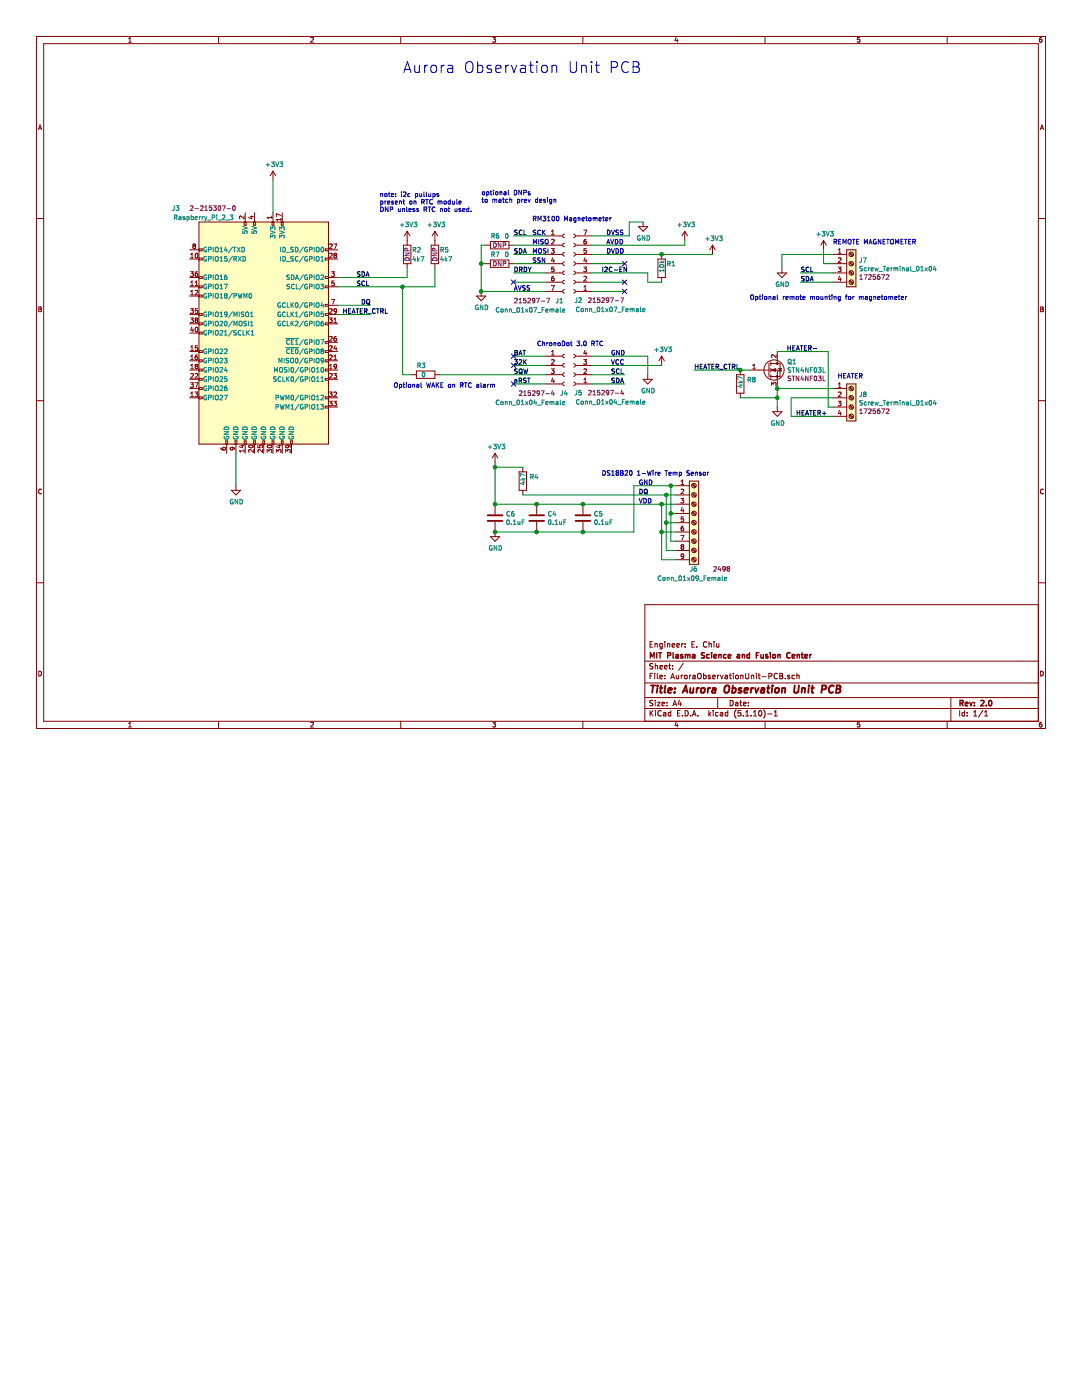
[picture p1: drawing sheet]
EESchema Schematic File Version 4
EELAYER 30 0
EELAYER END
$Descr A4 11693 8268
encoding utf-8
Sheet 1 1
Title "Aurora Observation Unit PCB"
Date ""
Rev "2.0"
Comp "MIT Plasma Science and Fusion Center"
Comment1 "Engineer: E. Chiu"
Comment2 ""
Comment3 ""
Comment4 ""
$EndDescr
$Comp
L Connector:Raspberry_Pi_2_3 J3
U 1 1
P 2850 3600
F 0 "J3" H 1900 4950 50  0000 C CNN
F 1 "Raspberry_Pi_2_3" H 2200 4850 50  0000 C CNN
F 2 "Connector_PinSocket_2.54mm:PinSocket_2x20_P2.54mm_Vertical" H 2850 3600 50  0001 C CNN
F 3 "https://www.raspberrypi.org/documentation/hardware/raspberrypi/schematics/rpi_SCH_3bplus_1p0_reduced.pdf" H 2850 3600 50  0001 C CNN
F 4 "2-215307-0" H 2300 4950 50  0000 C CNN "MPN"
F 5 "TE" H 2850 3600 50  0001 C CNN "Manufacturer"
	1    2850 3600
	1    0    0    -1  
$EndComp
$Comp
L Connector:Conn_01x07_Female J1
U 1 1
P 6100 2850
F 0 "J1" H 6000 2450 50  0000 L CNN
F 1 "Conn_01x07_Female" H 5350 2350 50  0000 L CNN
F 2 "Connector_PinSocket_2.54mm:PinSocket_1x07_P2.54mm_Vertical" H 6100 2850 50  0001 C CNN
F 3 "~" H 6100 2850 50  0001 C CNN
F 4 "215297-7" H 5750 2450 50  0000 C CNN "MPN"
F 5 "TE" H 6100 2850 50  0001 C CNN "Manufacturer"
	1    6100 2850
	1    0    0    -1  
$EndComp
$Comp
L Connector:Conn_01x07_Female J2
U 1 1
P 6200 2850
F 0 "J2" H 6150 3250 50  0000 C CNN
F 1 "Conn_01x07_Female" H 5800 3350 50  0000 C CNN
F 2 "Connector_PinSocket_2.54mm:PinSocket_1x07_P2.54mm_Vertical" H 6200 2850 50  0001 C CNN
F 3 "~" H 6200 2850 50  0001 C CNN
F 4 "215297-7" H 5850 3250 50  0000 C CNN "MPN"
F 5 "TE" H 6200 2850 50  0001 C CNN "Manufacturer"
	1    6200 2850
	-1   0    0    1   
$EndComp
$Comp
L Connector:Conn_01x04_Female J4
U 1 1
P 6100 3950
F 0 "J4" H 6050 3650 50  0000 L CNN
F 1 "Conn_01x04_Female" H 5350 3550 50  0000 L CNN
F 2 "Connector_PinSocket_2.54mm:PinSocket_1x04_P2.54mm_Vertical" H 6100 3950 50  0001 C CNN
F 3 "~" H 6100 3950 50  0001 C CNN
F 4 "215297-4" H 5800 3650 50  0000 C CNN "MPN"
F 5 "TE" H 6100 3950 50  0001 C CNN "Manufacturer"
	1    6100 3950
	1    0    0    -1  
$EndComp
$Comp
L Connector:Conn_01x04_Female J5
U 1 1
P 6200 4050
F 0 "J5" H 6150 4250 50  0000 C CNN
F 1 "Conn_01x04_Female" H 5800 4350 50  0000 C CNN
F 2 "Connector_PinSocket_2.54mm:PinSocket_1x04_P2.54mm_Vertical" H 6200 4050 50  0001 C CNN
F 3 "~" H 6200 4050 50  0001 C CNN
F 4 "215297-4" H 5850 4250 50  0000 C CNN "MPN"
F 5 "TE" H 6200 4050 50  0001 C CNN "Manufacturer"
	1    6200 4050
	-1   0    0    1   
$EndComp
$Comp
L Connector:Screw_Terminal_01x09 J6
U 1 1
P 7500 5650
F 0 "J6" H 7450 5150 50  0000 L CNN
F 1 "Conn_01x09_Female" H 7100 5050 50  0000 L CNN
F 2 "footprints:282834-9" H 7500 5650 50  0001 C CNN
F 3 "~" H 7500 5650 50  0001 C CNN
F 4 "2498" H 7800 5150 50  0000 C CNN "MPN"
F 5 "Pololu" H 7500 5650 50  0001 C CNN "Manufacturer"
	1    7500 5650
	1    0    0    -1  
$EndComp
Wire Wire Line
	5900 2550 5550 2550
Wire Wire Line
	5900 2650 5550 2650
Wire Wire Line
	5900 2750 5550 2750
Wire Wire Line
	5900 2850 5550 2850
Wire Wire Line
	5900 2950 5550 2950
Wire Wire Line
	5900 3050 5550 3050
Wire Wire Line
	5900 3150 5200 3150
Wire Wire Line
	5900 3850 5550 3850
Wire Wire Line
	5900 3950 5550 3950
Wire Wire Line
	5900 4150 5550 4150
Wire Wire Line
	6400 2850 6750 2850
Wire Wire Line
	6400 3050 6750 3050
Wire Wire Line
	6400 3150 6750 3150
Wire Wire Line
	6400 4150 6750 4150
Wire Wire Line
	6400 4050 6750 4050
Text Notes 5750 2400 0    50   ~ 0
RM3100 Magnetometer
Text Notes 5800 3750 0    50   ~ 0
ChronoDot 3.0 RTC
Text Notes 6500 5150 0    50   ~ 0
DS18B20 1-Wire Temp Sensor
Text Label 5550 2550 0    50   ~ 0
SCL
Text Label 5550 2750 0    50   ~ 0
SDA
Text Label 6500 2950 0    50   ~ 0
I2C-EN
Text Label 5550 2950 0    50   ~ 0
DRDY
Text Label 5550 3850 0    50   ~ 0
BAT
Text Label 5550 3950 0    50   ~ 0
32K
Text Label 5550 4050 0    50   ~ 0
SQW
Text Label 5550 4150 0    50   ~ 0
nRST
Text Label 6600 4150 0    50   ~ 0
SDA
Text Label 6600 4050 0    50   ~ 0
SCL
Text Label 6900 5350 0    50   ~ 0
DQ
Wire Wire Line
	2950 2300 2950 1950
$Comp
L power:+3V3 #PWR01
U 1 1
P 2950 1950
F 0 "#PWR01" H 2950 1800 50  0001 C CNN
F 1 "+3V3" H 2965 2123 50  0000 C CNN
F 2 "" H 2950 1950 50  0001 C CNN
F 3 "" H 2950 1950 50  0001 C CNN
	1    2950 1950
	1    0    0    -1  
$EndComp
$Comp
L power:+3V3 #PWR02
U 1 1
P 7400 2600
F 0 "#PWR02" H 7400 2450 50  0001 C CNN
F 1 "+3V3" H 7415 2773 50  0000 C CNN
F 2 "" H 7400 2600 50  0001 C CNN
F 3 "" H 7400 2600 50  0001 C CNN
	1    7400 2600
	1    0    0    -1  
$EndComp
$Comp
L power:+3V3 #PWR08
U 1 1
P 7150 3950
F 0 "#PWR08" H 7150 3800 50  0001 C CNN
F 1 "+3V3" H 7165 4123 50  0000 C CNN
F 2 "" H 7150 3950 50  0001 C CNN
F 3 "" H 7150 3950 50  0001 C CNN
	1    7150 3950
	1    0    0    -1  
$EndComp
$Comp
L power:+3V3 #PWR012
U 1 1
P 5350 5000
F 0 "#PWR012" H 5350 4850 50  0001 C CNN
F 1 "+3V3" H 5365 5173 50  0000 C CNN
F 2 "" H 5350 5000 50  0001 C CNN
F 3 "" H 5350 5000 50  0001 C CNN
	1    5350 5000
	1    0    0    -1  
$EndComp
$Comp
L Device:C C6
U 1 1
P 5350 5600
F 0 "C6" H 5465 5646 50  0000 L CNN
F 1 "0.1uF" H 5465 5555 50  0000 L CNN
F 2 "Capacitor_SMD:C_0603_1608Metric_Pad1.08x0.95mm_HandSolder" H 5388 5450 50  0001 C CNN
F 3 "~" H 5350 5600 50  0001 C CNN
F 4 "X7R" H 5350 5600 50  0001 C CNN "Dielectric"
F 5 "16V" H 5350 5600 50  0001 C CNN "Voltage"
	1    5350 5600
	1    0    0    -1  
$EndComp
$Comp
L power:GND #PWR018
U 1 1
P 5350 5750
F 0 "#PWR018" H 5350 5500 50  0001 C CNN
F 1 "GND" H 5355 5577 50  0000 C CNN
F 2 "" H 5350 5750 50  0001 C CNN
F 3 "" H 5350 5750 50  0001 C CNN
	1    5350 5750
	1    0    0    -1  
$EndComp
$Comp
L power:+3V3 #PWR05
U 1 1
P 7700 2750
F 0 "#PWR05" H 7700 2600 50  0001 C CNN
F 1 "+3V3" H 7715 2923 50  0000 C CNN
F 2 "" H 7700 2750 50  0001 C CNN
F 3 "" H 7700 2750 50  0001 C CNN
	1    7700 2750
	1    0    0    -1  
$EndComp
Wire Wire Line
	6400 2650 7400 2650
Wire Wire Line
	7400 2600 7400 2650
Wire Wire Line
	6400 2750 7150 2750
$Comp
L power:GND #PWR06
U 1 1
P 5200 3150
F 0 "#PWR06" H 5200 2900 50  0001 C CNN
F 1 "GND" H 5205 2977 50  0000 C CNN
F 2 "" H 5200 3150 50  0001 C CNN
F 3 "" H 5200 3150 50  0001 C CNN
	1    5200 3150
	1    0    0    -1  
$EndComp
$Comp
L power:GND #PWR03
U 1 1
P 6950 2400
F 0 "#PWR03" H 6950 2150 50  0001 C CNN
F 1 "GND" H 6955 2227 50  0000 C CNN
F 2 "" H 6950 2400 50  0001 C CNN
F 3 "" H 6950 2400 50  0001 C CNN
	1    6950 2400
	1    0    0    -1  
$EndComp
Wire Wire Line
	6800 2550 6800 2400
Wire Wire Line
	6800 2400 6950 2400
Wire Wire Line
	6400 2550 6800 2550
Connection ~ 5350 5450
$Comp
L Device:R R4
U 1 1
P 5650 5200
F 0 "R4" H 5720 5246 50  0000 L CNN
F 1 "4k7" V 5650 5150 50  0000 L CNN
F 2 "Resistor_SMD:R_0603_1608Metric_Pad0.98x0.95mm_HandSolder" V 5580 5200 50  0001 C CNN
F 3 "~" H 5650 5200 50  0001 C CNN
F 4 "5%" H 5650 5200 50  0001 C CNN "Tolerance"
	1    5650 5200
	1    0    0    -1  
$EndComp
Wire Wire Line
	5350 5000 5350 5050
Wire Wire Line
	5650 5050 5350 5050
Connection ~ 5350 5050
Wire Wire Line
	5350 5050 5350 5450
Wire Wire Line
	6850 5250 6850 5750
Connection ~ 5350 5750
Text Notes 4350 800  0    118  ~ 0
Aurora Observation Unit PCB
Text Label 3850 3100 0    50   ~ 0
SCL
Text Label 3850 3000 0    50   ~ 0
SDA
Wire Wire Line
	4000 3300 3650 3300
Text Label 3900 3300 0    50   ~ 0
DQ
Text Notes 5750 2550 0    50   ~ 0
SCK
Text Notes 5750 2650 0    50   ~ 0
MISO
Text Notes 5750 2750 0    50   ~ 0
MOSI
Text Notes 5750 2850 0    50   ~ 0
SSN
NoConn ~ 5550 3050
NoConn ~ 6750 3150
NoConn ~ 6750 3050
NoConn ~ 6750 2850
NoConn ~ 5550 3850
NoConn ~ 5550 3950
NoConn ~ 5550 4150
Wire Wire Line
	7000 3850 7000 4050
Wire Wire Line
	6400 3850 7000 3850
$Comp
L power:GND #PWR011
U 1 1
P 7000 4050
F 0 "#PWR011" H 7000 3800 50  0001 C CNN
F 1 "GND" H 7005 3877 50  0000 C CNN
F 2 "" H 7000 4050 50  0001 C CNN
F 3 "" H 7000 4050 50  0001 C CNN
	1    7000 4050
	1    0    0    -1  
$EndComp
$Comp
L Device:R R3
U 1 1
P 4600 4050
F 0 "R3" V 4500 3950 50  0000 L CNN
F 1 "0" V 4600 4000 50  0000 L CNN
F 2 "Resistor_SMD:R_0603_1608Metric_Pad0.98x0.95mm_HandSolder" V 4530 4050 50  0001 C CNN
F 3 "~" H 4600 4050 50  0001 C CNN
	1    4600 4050
	0    1    1    0   
$EndComp
$Comp
L power:+3V3 #PWR09
U 1 1
P 4400 2600
F 0 "#PWR09" H 4400 2450 50  0001 C CNN
F 1 "+3V3" H 4415 2773 50  0000 C CNN
F 2 "" H 4400 2600 50  0001 C CNN
F 3 "" H 4400 2600 50  0001 C CNN
	1    4400 2600
	1    0    0    -1  
$EndComp
Wire Wire Line
	4450 4050 4350 4050
$Comp
L Device:R R1
U 1 1
P 7150 2900
F 0 "R1" H 7200 2950 50  0000 L CNN
F 1 "10k" V 7150 2850 50  0000 L CNN
F 2 "Resistor_SMD:R_0603_1608Metric_Pad0.98x0.95mm_HandSolder" V 7080 2900 50  0001 C CNN
F 3 "~" H 7150 2900 50  0001 C CNN
F 4 "5%" H 7150 2900 50  0001 C CNN "Tolerance"
	1    7150 2900
	1    0    0    -1  
$EndComp
Wire Wire Line
	6400 2950 7000 2950
Connection ~ 7150 2750
Wire Wire Line
	7000 2950 7000 3050
Wire Wire Line
	7000 3050 7150 3050
Text Notes 6600 3850 0    50   ~ 0
GND
Text Notes 6600 3950 0    50   ~ 0
VCC
Text Notes 6900 5250 0    50   ~ 0
GND
Text Notes 6900 5450 0    50   ~ 0
VDD
Text Notes 6550 2550 0    50   ~ 0
DVSS
Text Notes 6550 2650 0    50   ~ 0
AVDD
Text Notes 6550 2750 0    50   ~ 0
DVDD
Text Notes 5550 3150 0    50   ~ 0
AVSS
$Comp
L Device:C C4
U 1 1
P 5800 5600
F 0 "C4" H 5915 5646 50  0000 L CNN
F 1 "0.1uF" H 5915 5555 50  0000 L CNN
F 2 "Capacitor_SMD:C_0603_1608Metric_Pad1.08x0.95mm_HandSolder" H 5838 5450 50  0001 C CNN
F 3 "~" H 5800 5600 50  0001 C CNN
F 4 "X7R" H 5800 5600 50  0001 C CNN "Dielectric"
F 5 "16V" H 5800 5600 50  0001 C CNN "Voltage"
	1    5800 5600
	1    0    0    -1  
$EndComp
$Comp
L Device:C C5
U 1 1
P 6300 5600
F 0 "C5" H 6415 5646 50  0000 L CNN
F 1 "0.1uF" H 6415 5555 50  0000 L CNN
F 2 "Capacitor_SMD:C_0603_1608Metric_Pad1.08x0.95mm_HandSolder" H 6338 5450 50  0001 C CNN
F 3 "~" H 6300 5600 50  0001 C CNN
F 4 "X7R" H 6300 5600 50  0001 C CNN "Dielectric"
F 5 "16V" H 6300 5600 50  0001 C CNN "Voltage"
	1    6300 5600
	1    0    0    -1  
$EndComp
Wire Wire Line
	5350 5450 5800 5450
Wire Wire Line
	6850 5250 7250 5250
Wire Wire Line
	7250 5250 7250 5550
Wire Wire Line
	7250 5850 7300 5850
Connection ~ 7250 5250
Wire Wire Line
	7250 5250 7300 5250
Wire Wire Line
	7300 5550 7250 5550
Connection ~ 7250 5550
Wire Wire Line
	7250 5550 7250 5850
Wire Wire Line
	7200 5350 7200 5650
Wire Wire Line
	7200 5650 7300 5650
Connection ~ 7200 5350
Wire Wire Line
	7200 5350 7300 5350
Wire Wire Line
	7200 5650 7200 5950
Wire Wire Line
	7200 5950 7300 5950
Connection ~ 7200 5650
Wire Wire Line
	7150 5450 7150 5750
Wire Wire Line
	7150 6050 7300 6050
Connection ~ 7150 5450
Wire Wire Line
	7150 5450 7300 5450
Wire Wire Line
	7300 5750 7150 5750
Connection ~ 7150 5750
Wire Wire Line
	7150 5750 7150 6050
Wire Wire Line
	5800 5750 5350 5750
Wire Wire Line
	5650 5350 7200 5350
Wire Wire Line
	5800 5450 6300 5450
Connection ~ 5800 5450
Wire Wire Line
	5800 5750 6300 5750
Connection ~ 5800 5750
Connection ~ 6300 5450
Wire Wire Line
	6300 5450 7150 5450
Connection ~ 6300 5750
Wire Wire Line
	6300 5750 6850 5750
Wire Wire Line
	3650 3100 4350 3100
Wire Wire Line
	4350 3100 4350 4050
Text Notes 4250 4200 0    50   ~ 0
Optional WAKE on RTC alarm
$Comp
L power:+3V3 #PWR04
U 1 1
P 4700 2600
F 0 "#PWR04" H 4700 2450 50  0001 C CNN
F 1 "+3V3" H 4715 2773 50  0000 C CNN
F 2 "" H 4700 2600 50  0001 C CNN
F 3 "" H 4700 2600 50  0001 C CNN
	1    4700 2600
	1    0    0    -1  
$EndComp
Text Notes 4100 2300 0    50   ~ 0
note: i2c pullups\npresent on RTC module\nDNP unless RTC not used.
Wire Wire Line
	4400 3000 4400 2900
Wire Wire Line
	3650 3000 4400 3000
Wire Wire Line
	4350 3100 4700 3100
Wire Wire Line
	4700 3100 4700 2900
Connection ~ 4350 3100
$Comp
L Device:R R2
U 1 1
P 4400 2750
F 0 "R2" H 4450 2800 50  0000 L CNN
F 1 "4k7" H 4450 2700 50  0000 L CNN
F 2 "Resistor_SMD:R_0603_1608Metric_Pad0.98x0.95mm_HandSolder" V 4330 2750 50  0001 C CNN
F 3 "~" H 4400 2750 50  0001 C CNN
F 4 "5%" H 4400 2750 50  0001 C CNN "Tolerance"
F 5 "DNP" V 4400 2750 50  0000 C CNN "Do Not Populate"
	1    4400 2750
	1    0    0    -1  
$EndComp
$Comp
L Device:R R5
U 1 1
P 4700 2750
F 0 "R5" H 4750 2800 50  0000 L CNN
F 1 "4k7" H 4750 2700 50  0000 L CNN
F 2 "Resistor_SMD:R_0603_1608Metric_Pad0.98x0.95mm_HandSolder" V 4630 2750 50  0001 C CNN
F 3 "~" H 4700 2750 50  0001 C CNN
F 4 "5%" H 4700 2750 50  0001 C CNN "Tolerance"
F 5 "DNP" V 4700 2750 50  0000 C CNN "Do Not Populate"
	1    4700 2750
	1    0    0    -1  
$EndComp
Wire Wire Line
	7150 2750 7700 2750
Wire Wire Line
	6400 3950 7150 3950
Wire Wire Line
	9000 2750 8450 2750
Wire Wire Line
	8450 2750 8450 2900
$Comp
L power:GND #PWR010
U 1 1
P 8450 2900
F 0 "#PWR010" H 8450 2650 50  0001 C CNN
F 1 "GND" H 8455 2727 50  0000 C CNN
F 2 "" H 8450 2900 50  0001 C CNN
F 3 "" H 8450 2900 50  0001 C CNN
	1    8450 2900
	1    0    0    -1  
$EndComp
$Comp
L power:+3V3 #PWR07
U 1 1
P 8900 2700
F 0 "#PWR07" H 8900 2550 50  0001 C CNN
F 1 "+3V3" H 8915 2873 50  0000 C CNN
F 2 "" H 8900 2700 50  0001 C CNN
F 3 "" H 8900 2700 50  0001 C CNN
	1    8900 2700
	1    0    0    -1  
$EndComp
Wire Wire Line
	8900 2700 8900 2850
Wire Wire Line
	8900 2850 9000 2850
Wire Wire Line
	8650 2950 9000 2950
Text Label 8650 3050 0    50   ~ 0
SDA
Text Label 8650 2950 0    50   ~ 0
SCL
Wire Wire Line
	9000 3050 8650 3050
Text Notes 8100 3250 0    50   ~ 0
Optional remote mounting for magnetometer
$Comp
L Connector:Screw_Terminal_01x04 J7
U 1 1
P 9200 2850
F 0 "J7" H 9280 2887 50  0000 L CNN
F 1 "Screw_Terminal_01x04" H 9280 2796 50  0000 L CNN
F 2 "footprints:1725672" H 9200 2850 50  0001 C CNN
F 3 "~" H 9200 2850 50  0001 C CNN
F 4 "1725672" H 9280 2705 50  0000 L CNN "MPN"
F 5 "Phoenix Contact" H 9200 2850 50  0001 C CNN "Manufacturer"
	1    9200 2850
	1    0    0    -1  
$EndComp
$Comp
L Device:R R6
U 1 1
P 5400 2650
F 0 "R6" V 5300 2550 50  0000 L CNN
F 1 "0" V 5300 2700 50  0000 L CNN
F 2 "Resistor_SMD:R_0603_1608Metric_Pad0.98x0.95mm_HandSolder" V 5330 2650 50  0001 C CNN
F 3 "~" H 5400 2650 50  0001 C CNN
F 4 "DNP" V 5400 2650 50  0000 C CNN "DNP"
	1    5400 2650
	0    1    1    0   
$EndComp
$Comp
L Device:R R7
U 1 1
P 5400 2850
F 0 "R7" V 5300 2750 50  0000 L CNN
F 1 "0" V 5300 2900 50  0000 L CNN
F 2 "Resistor_SMD:R_0603_1608Metric_Pad0.98x0.95mm_HandSolder" V 5330 2850 50  0001 C CNN
F 3 "~" H 5400 2850 50  0001 C CNN
F 4 "DNP" V 5400 2850 50  0000 C CNN "DNP"
	1    5400 2850
	0    1    1    0   
$EndComp
Wire Wire Line
	4750 4050 5900 4050
Wire Wire Line
	5250 2650 5200 2650
Wire Wire Line
	5200 2650 5200 2850
Connection ~ 5200 3150
Wire Wire Line
	5250 2850 5200 2850
Connection ~ 5200 2850
Wire Wire Line
	5200 2850 5200 3150
Text Notes 5200 2200 0    50   ~ 0
optional DNPs\nto match prev design
Wire Wire Line
	2550 4900 2550 5250
$Comp
L power:GND #PWR0101
U 1 1
P 2550 5250
F 0 "#PWR0101" H 2550 5000 50  0001 C CNN
F 1 "GND" H 2555 5077 50  0000 C CNN
F 2 "" H 2550 5250 50  0001 C CNN
F 3 "" H 2550 5250 50  0001 C CNN
	1    2550 5250
	1    0    0    -1  
$EndComp
$Comp
L Connector:Screw_Terminal_01x04 J8
U 1 1
P 9200 4300
F 0 "J8" H 9280 4337 50  0000 L CNN
F 1 "Screw_Terminal_01x04" H 9280 4246 50  0000 L CNN
F 2 "footprints:1725672" H 9200 4300 50  0001 C CNN
F 3 "~" H 9200 4300 50  0001 C CNN
F 4 "1725672" H 9280 4155 50  0000 L CNN "MPN"
F 5 "Phoenix Contact" H 9200 4300 50  0001 C CNN "Manufacturer"
	1    9200 4300
	1    0    0    -1  
$EndComp
Text Notes 9000 2650 0    50   ~ 0
REMOTE MAGNETOMETER
Text Notes 9050 4100 0    50   ~ 0
HEATER
$Comp
L power:GND #PWR013
U 1 1
P 8400 4400
F 0 "#PWR013" H 8400 4150 50  0001 C CNN
F 1 "GND" H 8405 4227 50  0000 C CNN
F 2 "" H 8400 4400 50  0001 C CNN
F 3 "" H 8400 4400 50  0001 C CNN
	1    8400 4400
	1    0    0    -1  
$EndComp
Wire Wire Line
	9000 4200 8400 4200
Wire Wire Line
	9000 4300 8550 4300
Wire Wire Line
	8550 4300 8550 4500
Wire Wire Line
	8550 4500 9000 4500
$Comp
L Transistor_FET:BUK7880-55A Q1
U 1 1
P 8300 4000
F 0 "Q1" H 8505 4091 50  0000 L CNN
F 1 "STN4NF03L" H 8505 4000 50  0000 L CNN
F 2 "Package_TO_SOT_SMD:SOT-223-3_TabPin2" H 8500 3925 50  0001 L CIN
F 3 "" H 8300 4000 50  0001 L CNN
F 4 "ST Micro" H 8300 4000 50  0001 C CNN "Manufacturer"
F 5 "STN4NF03L" H 8505 3909 50  0000 L CNN "MPN"
	1    8300 4000
	1    0    0    -1  
$EndComp
Connection ~ 8400 4200
$Comp
L Device:R R8
U 1 1
P 8000 4150
F 0 "R8" H 8070 4196 50  0000 L CNN
F 1 "4k7" V 8000 4100 50  0000 L CNN
F 2 "Resistor_SMD:R_0603_1608Metric_Pad0.98x0.95mm_HandSolder" V 7930 4150 50  0001 C CNN
F 3 "~" H 8000 4150 50  0001 C CNN
F 4 "5%" H 8000 4150 50  0001 C CNN "Tolerance"
	1    8000 4150
	1    0    0    -1  
$EndComp
Wire Wire Line
	8100 4000 8000 4000
Wire Wire Line
	8400 4200 8400 4300
Wire Wire Line
	8000 4300 8400 4300
Connection ~ 8400 4300
Wire Wire Line
	8400 4300 8400 4400
Wire Wire Line
	8000 4000 7500 4000
Connection ~ 8000 4000
Text Label 7500 4000 0    50   ~ 0
HEATER_CTRL
Wire Wire Line
	8400 3800 8950 3800
Wire Wire Line
	8950 3800 8950 4400
Wire Wire Line
	8950 4400 9000 4400
Text Label 8500 3800 0    50   ~ 0
HEATER-
Text Label 8600 4500 0    50   ~ 0
HEATER+
Text Label 3700 3400 0    50   ~ 0
HEATER_CTRL
Wire Wire Line
	3650 3400 4000 3400
$EndSCHEMATC
